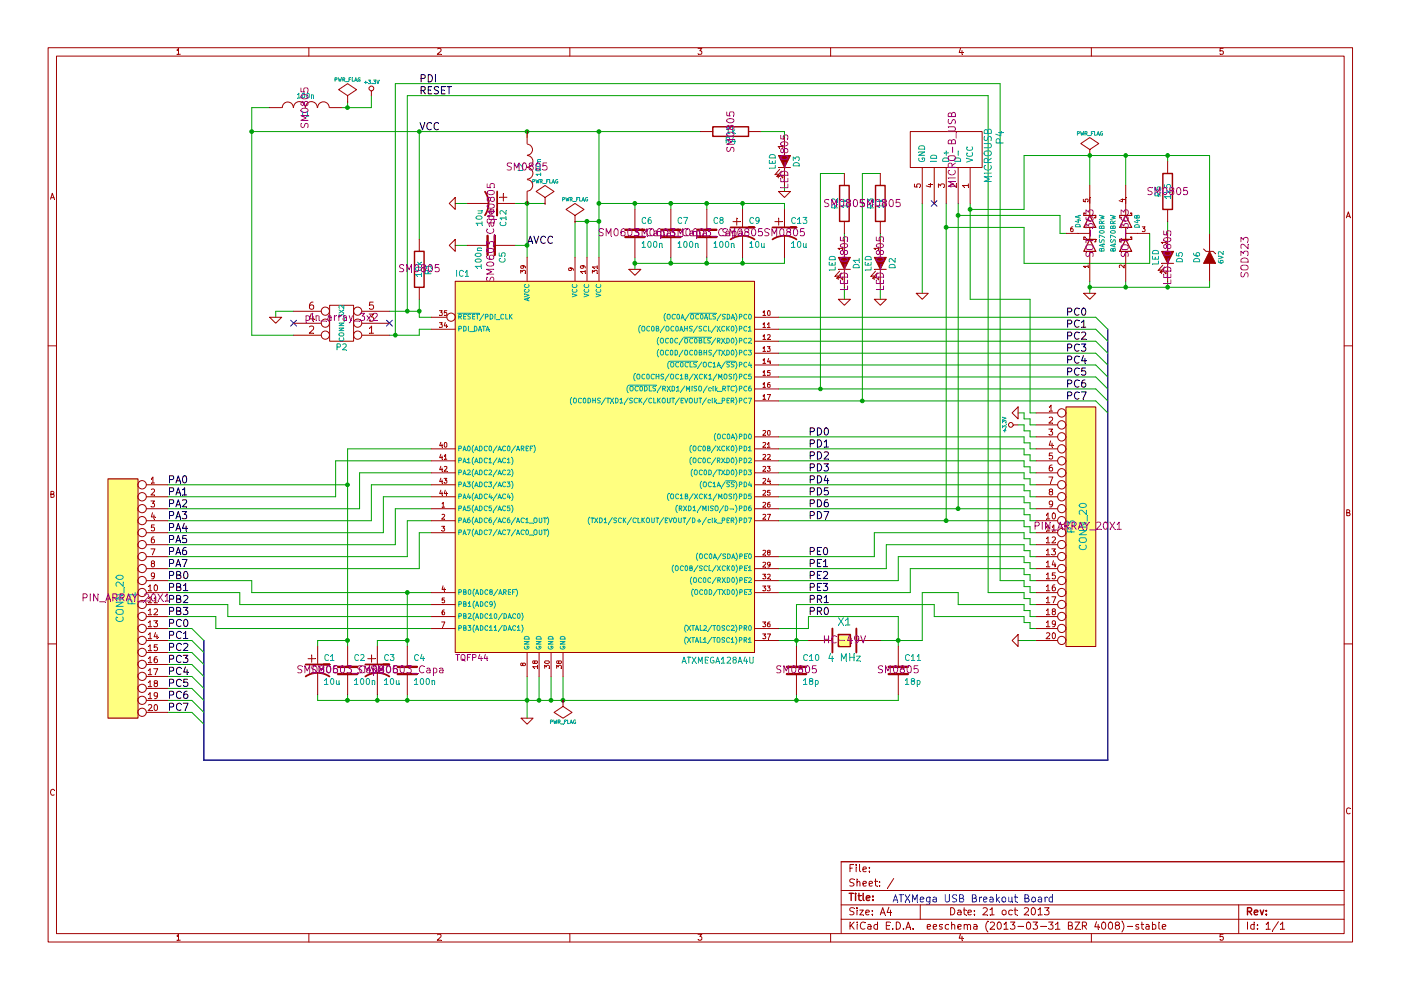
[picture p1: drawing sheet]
EESchema Schematic File Version 2  date 21.10.2013 20:33:01
LIBS:atmel
LIBS:libtest
LIBS:test
LIBS:transistors
LIBS:linear
LIBS:device
LIBS:74xx
LIBS:power
LIBS:sensors
LIBS:microchip
LIBS:microchip1
LIBS:motorola
LIBS:conn
LIBS:interface
LIBS:cmos4000
LIBS:xilinx
LIBS:analog_switches
LIBS:special
LIBS:regul
LIBS:contrib
LIBS:digital-audio
LIBS:transf
LIBS:adc-dac
LIBS:gennum
LIBS:memory
LIBS:video
LIBS:display
LIBS:audio
LIBS:philips
LIBS:opto
LIBS:valves
LIBS:open-project
LIBS:audio-vlsi
LIBS:communication
LIBS:connectors
LIBS:imu_ic
LIBS:mcu-nxp
LIBS:mcu-st
LIBS:my_power
LIBS:net-phy
LIBS:power_ic
LIBS:regulators
LIBS:sensors (2)
LIBS:usb_ic
LIBS:ok-74logic
LIBS:ok-con-generic
LIBS:ok-diodes
LIBS:ok-generic
LIBS:ok-ic-analog
LIBS:ok-ic-atmel
LIBS:ok-ic-com
LIBS:ok-ic-power
LIBS:ok-ic-special
LIBS:ok-jacks
LIBS:ok-opto
LIBS:ok-power
LIBS:ok-relay
LIBS:ok-switches
LIBS:ok-transformers
LIBS:ok-transistors
LIBS:BreakoutBoards
LIBS:ATXMega128_USB-cache
EELAYER 27 0
EELAYER END
$Descr A4 11693 8268
encoding utf-8
Sheet 1 1
Title ""
Date "21 oct 2013"
Rev ""
Comp ""
Comment1 ""
Comment2 ""
Comment3 ""
Comment4 ""
$EndDescr
$Comp
L PWR_FLAG #FLG01
U 1 1
P 9100 1300
F 0 "#FLG01" H 9100 1395 30  0001 C CNN
F 1 "PWR_FLAG" H 9100 1480 30  0000 C CNN
F 2 "" H 9100 1300 60  0001 C CNN
F 3 "" H 9100 1300 60  0001 C CNN
	1    9100 1300
	1    0    0    -1  
$EndComp
NoConn ~ 7800 1700
Text Notes 7450 7550 0    60   ~ 0
ATXMega USB Breakout Board
Wire Wire Line
	7900 1900 8550 1900
Wire Wire Line
	8550 1900 8550 2200
Wire Wire Line
	8550 2200 9600 2200
Wire Wire Line
	9600 2200 9600 1950
Wire Wire Line
	8000 1800 8850 1800
Wire Wire Line
	8850 1800 8850 1950
Wire Wire Line
	9100 1550 9100 1300
Wire Wire Line
	9750 1950 9750 1850
Wire Wire Line
	6350 1100 6550 1100
Wire Wire Line
	6550 1100 6550 1150
Connection ~ 9400 2400
Wire Wire Line
	9100 2400 10100 2400
Wire Wire Line
	9750 2400 9750 2350
Connection ~ 8000 1800
Wire Wire Line
	9100 2350 9100 2450
Wire Wire Line
	8100 1700 8100 2500
Wire Wire Line
	8100 2500 8600 2500
Wire Wire Line
	8600 2500 8600 3450
Wire Wire Line
	8600 3450 8650 3450
Wire Wire Line
	8650 3650 8600 3650
Wire Wire Line
	8600 3650 8600 3600
Wire Wire Line
	8600 3600 8550 3600
Wire Wire Line
	8550 3600 8550 3550
Wire Wire Line
	8550 3550 8500 3550
Wire Wire Line
	8500 5350 8650 5350
Wire Wire Line
	8650 5150 8600 5150
Wire Wire Line
	8600 5150 8600 5100
Wire Wire Line
	8600 5100 8550 5100
Wire Wire Line
	8550 5100 8550 5050
Wire Wire Line
	8550 5050 8000 5050
Wire Wire Line
	8650 4950 8600 4950
Wire Wire Line
	8600 4950 8600 4900
Wire Wire Line
	8600 4900 8550 4900
Wire Wire Line
	8550 4900 8550 4850
Wire Wire Line
	8550 4850 8350 4850
Wire Wire Line
	8650 4750 8600 4750
Wire Wire Line
	8600 4750 8600 4700
Wire Wire Line
	8600 4700 8550 4700
Wire Wire Line
	8550 4700 8550 4650
Wire Wire Line
	8550 4650 7500 4650
Wire Wire Line
	8650 4550 8600 4550
Wire Wire Line
	8600 4550 8600 4500
Wire Wire Line
	8600 4500 8550 4500
Wire Wire Line
	8550 4500 8550 4450
Wire Wire Line
	8550 4450 7300 4450
Wire Wire Line
	8650 4350 8600 4350
Wire Wire Line
	8600 4350 8600 4300
Wire Wire Line
	8600 4300 8550 4300
Wire Wire Line
	8550 4300 8550 4250
Wire Wire Line
	8550 4250 6500 4250
Wire Wire Line
	8650 4150 8600 4150
Wire Wire Line
	8600 4150 8600 4100
Wire Wire Line
	8600 4100 8550 4100
Wire Wire Line
	8550 4100 8550 4050
Wire Wire Line
	8550 4050 6500 4050
Wire Wire Line
	8650 3950 8600 3950
Wire Wire Line
	8600 3950 8600 3900
Wire Wire Line
	8600 3900 8550 3900
Wire Wire Line
	8550 3900 8550 3850
Wire Wire Line
	8550 3850 6500 3850
Wire Wire Line
	8650 3750 8600 3750
Wire Wire Line
	8250 800  3400 800 
Wire Wire Line
	8250 800  8250 4950
Wire Wire Line
	3300 700  8350 700 
Connection ~ 6850 3250
Wire Wire Line
	9150 3250 6500 3250
Wire Wire Line
	7050 1950 7050 2000
Wire Wire Line
	7350 2500 7350 2400
Connection ~ 6200 1700
Wire Wire Line
	5000 1700 6550 1700
Wire Wire Line
	6550 1700 6550 1750
Connection ~ 2900 900 
Wire Wire Line
	2900 850  2900 900 
Wire Wire Line
	8000 5050 8000 4950
Wire Wire Line
	8000 4950 7700 4950
Wire Wire Line
	7700 4950 7700 5350
Wire Wire Line
	7700 5350 7350 5350
Wire Wire Line
	7500 5850 2650 5850
Wire Wire Line
	3300 700  3300 2800
Wire Wire Line
	1400 5850 1600 5850
Wire Wire Line
	1400 5650 1600 5650
Wire Wire Line
	1400 5450 1600 5450
Wire Wire Line
	1600 5250 1400 5250
Wire Wire Line
	6500 2750 9150 2750
Wire Wire Line
	9150 3050 6500 3050
Wire Wire Line
	9150 2850 6500 2850
Wire Wire Line
	9150 2650 6500 2650
Wire Wire Line
	6500 4850 7500 4850
Wire Wire Line
	7500 4850 7500 4650
Wire Wire Line
	4900 2150 4900 1850
Wire Wire Line
	4400 2150 4400 1700
Wire Wire Line
	6500 4750 7400 4750
Wire Wire Line
	7400 4750 7400 4550
Wire Wire Line
	1400 5150 1800 5150
Wire Wire Line
	1800 5150 1800 5250
Wire Wire Line
	6750 5350 6500 5350
Connection ~ 3400 2600
Connection ~ 2900 4050
Wire Wire Line
	1400 4050 2900 4050
Wire Wire Line
	1400 4250 3000 4250
Wire Wire Line
	3000 4250 3000 3950
Wire Wire Line
	3000 3950 3600 3950
Wire Wire Line
	1400 4450 3200 4450
Wire Wire Line
	3200 4450 3200 4150
Wire Wire Line
	3200 4150 3600 4150
Wire Wire Line
	1400 4650 3400 4650
Wire Wire Line
	3400 4650 3400 4350
Wire Wire Line
	3400 4350 3600 4350
Connection ~ 3400 4950
Wire Wire Line
	3600 4950 2100 4950
Wire Wire Line
	2100 4950 2100 4850
Wire Wire Line
	2100 4850 1400 4850
Wire Wire Line
	3600 5150 1900 5150
Wire Wire Line
	1900 5150 1900 5050
Wire Wire Line
	1900 5050 1400 5050
Connection ~ 2900 5350
Wire Wire Line
	3600 3750 2900 3750
Wire Wire Line
	2900 3750 2900 5400
Connection ~ 3400 5350
Wire Wire Line
	3400 5400 3400 4950
Connection ~ 3400 5850
Wire Wire Line
	3400 5850 3400 5800
Connection ~ 2900 5850
Wire Wire Line
	2900 5800 2900 5850
Connection ~ 6650 5850
Wire Wire Line
	6650 5850 6650 5800
Wire Wire Line
	4700 5850 4700 5650
Wire Wire Line
	4500 5850 4500 5650
Connection ~ 7500 5350
Connection ~ 6650 5350
Connection ~ 5900 2200
Wire Wire Line
	6200 2200 6200 2150
Wire Wire Line
	5000 1850 4800 1850
Connection ~ 4400 2050
Connection ~ 5000 1700
Connection ~ 5300 1700
Wire Wire Line
	5300 1700 5300 1750
Connection ~ 5600 2200
Wire Wire Line
	5900 2150 5900 2200
Wire Wire Line
	5300 2250 5300 2150
Connection ~ 3500 2600
Wire Wire Line
	3500 2500 3500 2650
Wire Wire Line
	3500 2650 3600 2650
Wire Wire Line
	3250 2600 3500 2600
Connection ~ 4600 5850
Connection ~ 4400 5850
Connection ~ 4500 5850
Wire Wire Line
	3250 2800 3500 2800
Wire Wire Line
	3500 2800 3500 2750
Wire Wire Line
	3500 2750 3600 2750
Connection ~ 4900 1850
Wire Wire Line
	2450 2600 2300 2600
Wire Wire Line
	2300 2600 2300 2650
Wire Wire Line
	3900 2050 3800 2050
Wire Wire Line
	5600 2200 5600 2150
Connection ~ 5300 2200
Wire Wire Line
	5900 1700 5900 1750
Connection ~ 5000 1850
Wire Wire Line
	5600 1700 5600 1750
Connection ~ 5600 1700
Wire Wire Line
	2450 2800 2100 2800
Wire Wire Line
	3500 1100 3500 2000
Connection ~ 3500 1100
Wire Wire Line
	4300 2050 4400 2050
Wire Wire Line
	4400 1150 4400 1100
Connection ~ 4400 1100
Wire Wire Line
	6200 1750 6200 1700
Connection ~ 5900 1700
Wire Wire Line
	6500 5250 6750 5250
Wire Wire Line
	6750 5250 6750 5150
Wire Wire Line
	6750 5150 7500 5150
Wire Wire Line
	7500 5150 7500 5400
Wire Wire Line
	4400 5650 4400 6000
Wire Wire Line
	4600 5850 4600 5650
Wire Wire Line
	7500 5850 7500 5800
Connection ~ 4700 5850
Wire Wire Line
	2650 5850 2650 5800
Wire Wire Line
	3150 5850 3150 5800
Connection ~ 3150 5850
Wire Wire Line
	3150 5400 3150 5350
Wire Wire Line
	3150 5350 3400 5350
Wire Wire Line
	2650 5400 2650 5350
Wire Wire Line
	2650 5350 2900 5350
Wire Wire Line
	1800 5250 3600 5250
Wire Wire Line
	3600 5050 2000 5050
Wire Wire Line
	2000 5050 2000 4950
Wire Wire Line
	2000 4950 1400 4950
Wire Wire Line
	1400 4750 3500 4750
Wire Wire Line
	3500 4750 3500 4450
Wire Wire Line
	3500 4450 3600 4450
Wire Wire Line
	1400 4550 3300 4550
Wire Wire Line
	3300 4550 3300 4250
Wire Wire Line
	3300 4250 3600 4250
Wire Wire Line
	1400 4350 3100 4350
Wire Wire Line
	3100 4350 3100 4050
Wire Wire Line
	3100 4050 3600 4050
Wire Wire Line
	3600 3850 2800 3850
Wire Wire Line
	2800 3850 2800 4150
Wire Wire Line
	2800 4150 1400 4150
Connection ~ 3300 2800
Wire Wire Line
	7300 4450 7300 4650
Wire Wire Line
	7300 4650 6500 4650
Wire Wire Line
	5000 1100 5000 2150
Wire Wire Line
	4800 1850 4800 2150
Wire Wire Line
	2250 900  2100 900 
Wire Wire Line
	2100 900  2100 2800
Connection ~ 2100 1100
Wire Wire Line
	7600 4950 7600 4750
Wire Wire Line
	7600 4950 6500 4950
Wire Wire Line
	9150 2950 6500 2950
Wire Wire Line
	9150 3150 6500 3150
Wire Wire Line
	9150 3350 6500 3350
Wire Bus Line
	9250 2750 9250 6350
Wire Bus Line
	9250 6350 1700 6350
Wire Bus Line
	1700 6350 1700 5350
Wire Wire Line
	1600 5350 1400 5350
Wire Wire Line
	1400 5550 1600 5550
Wire Wire Line
	1400 5750 1600 5750
Wire Wire Line
	1400 5950 1600 5950
Wire Wire Line
	3400 800  3400 2600
Wire Wire Line
	6650 5400 6650 5050
Wire Wire Line
	6650 5050 7800 5050
Wire Wire Line
	7800 5050 7800 5150
Wire Wire Line
	2850 900  3100 900 
Wire Wire Line
	3100 900  3100 800 
Wire Wire Line
	4300 1700 4550 1700
Connection ~ 4400 1700
Wire Wire Line
	3900 1700 3800 1700
Wire Wire Line
	6550 2150 6550 2200
Wire Wire Line
	6550 2200 5300 2200
Connection ~ 6200 2200
Wire Wire Line
	7050 2400 7050 2500
Wire Wire Line
	7350 1950 7350 2000
Wire Wire Line
	7350 1450 7200 1450
Wire Wire Line
	7050 1450 6850 1450
Wire Wire Line
	6850 1450 6850 3250
Wire Wire Line
	7200 1450 7200 3350
Connection ~ 7200 3350
Wire Wire Line
	8350 700  8350 4850
Wire Wire Line
	7900 1700 7900 4350
Connection ~ 7900 4350
Wire Wire Line
	8000 1700 8000 4250
Connection ~ 8000 4250
Wire Wire Line
	6500 3750 8550 3750
Wire Wire Line
	8550 3750 8550 3800
Wire Wire Line
	8550 3800 8600 3800
Wire Wire Line
	8600 3800 8600 3850
Wire Wire Line
	8600 3850 8650 3850
Wire Wire Line
	6500 3950 8550 3950
Wire Wire Line
	8550 3950 8550 4000
Wire Wire Line
	8550 4000 8600 4000
Wire Wire Line
	8600 4000 8600 4050
Wire Wire Line
	8600 4050 8650 4050
Wire Wire Line
	6500 4150 8550 4150
Wire Wire Line
	8550 4150 8550 4200
Wire Wire Line
	8550 4200 8600 4200
Wire Wire Line
	8600 4200 8600 4250
Wire Wire Line
	8600 4250 8650 4250
Wire Wire Line
	6500 4350 8550 4350
Wire Wire Line
	8550 4350 8550 4400
Wire Wire Line
	8550 4400 8600 4400
Wire Wire Line
	8600 4400 8600 4450
Wire Wire Line
	8600 4450 8650 4450
Wire Wire Line
	7400 4550 8550 4550
Wire Wire Line
	8550 4550 8550 4600
Wire Wire Line
	8550 4600 8600 4600
Wire Wire Line
	8600 4600 8600 4650
Wire Wire Line
	8600 4650 8650 4650
Wire Wire Line
	7600 4750 8550 4750
Wire Wire Line
	8550 4750 8550 4800
Wire Wire Line
	8550 4800 8600 4800
Wire Wire Line
	8600 4800 8600 4850
Wire Wire Line
	8600 4850 8650 4850
Wire Wire Line
	8250 4950 8550 4950
Wire Wire Line
	8550 4950 8550 5000
Wire Wire Line
	8550 5000 8600 5000
Wire Wire Line
	8600 5000 8600 5050
Wire Wire Line
	8600 5050 8650 5050
Wire Wire Line
	7800 5150 8550 5150
Wire Wire Line
	8550 5150 8550 5200
Wire Wire Line
	8550 5200 8600 5200
Wire Wire Line
	8600 5200 8600 5250
Wire Wire Line
	8600 5250 8650 5250
Wire Wire Line
	8600 3750 8600 3700
Wire Wire Line
	8600 3700 8550 3700
Wire Wire Line
	8550 3700 8550 3650
Wire Wire Line
	8550 3650 6500 3650
Wire Wire Line
	8650 3550 8600 3550
Wire Wire Line
	8600 3550 8600 3500
Wire Wire Line
	8600 3500 8550 3500
Wire Wire Line
	8550 3500 8550 3450
Wire Wire Line
	8550 3450 8500 3450
Wire Wire Line
	7700 2450 7700 1700
Wire Wire Line
	9400 2400 9400 2350
Connection ~ 9100 2400
Wire Wire Line
	8550 1750 8550 1300
Wire Wire Line
	8550 1750 8100 1750
Connection ~ 8100 1750
Connection ~ 9100 1300
Connection ~ 7900 1900
Wire Wire Line
	6550 1600 6550 1550
Wire Wire Line
	5850 1100 2100 1100
Connection ~ 5000 1100
Wire Wire Line
	9750 1350 9750 1300
Wire Wire Line
	8550 1300 10100 1300
Connection ~ 9400 1300
Wire Wire Line
	9400 1550 9400 1300
Wire Wire Line
	8850 1950 8900 1950
$Comp
L BAS70BRW D4
U 1 1
P 9100 1950
F 0 "D4" H 9200 1850 40  0000 C CNN
F 1 "BAS70BRW" H 9100 2050 40  0000 C CNN
F 2 "SOT-363" H 9100 1950 60  0000 C CNN
F 3 "http://www.mccsemi.com/up_pdf/BAS70TW_DW-04_DW-05_DW-06_BRW(SOT-363).PDF" H 9100 1950 60  0001 C CNN
F 4 "BAS70BRW-TPCT-ND" H 9100 1950 60  0001 C CNN "Digi-Key Part Number"
F 5 "~" H 9100 1950 60  0001 C CNN "Manufacturer Part Number"
F 6 "~" H 9100 1950 60  0001 C CNN "Notes"
	1    9100 1950
	0    1    -1   0   
$EndComp
$Comp
L BAS70BRW D4
U 2 1
P 9400 1950
F 0 "D4" H 9500 1850 40  0000 C CNN
F 1 "BAS70BRW" H 9400 2050 40  0000 C CNN
F 2 "SOT-363" H 9400 1950 60  0000 C CNN
F 3 "http://www.mccsemi.com/up_pdf/BAS70TW_DW-04_DW-05_DW-06_BRW(SOT-363).PDF" H 9400 1950 60  0001 C CNN
F 4 "BAS70BRW-TPCT-ND" H 9400 1950 60  0001 C CNN "Digi-Key Part Number"
F 5 "~" H 9400 1950 60  0001 C CNN "Manufacturer Part Number"
F 6 "~" H 9400 1950 60  0001 C CNN "Notes"
	2    9400 1950
	0    -1   -1   0   
$EndComp
$Comp
L R R5
U 1 1
P 9750 1600
F 0 "R5" V 9830 1600 50  0000 C CNN
F 1 "1k5" V 9750 1600 50  0000 C CNN
F 2 "SM0805" H 9750 1600 60  0000 C CNN
F 3 "http://www.seielect.com/Catalog/SEI-RMCF_RMCP.pdf" H 9750 1600 60  0001 C CNN
F 4 "RMCF0805JT1K50CT-ND" H 9750 1600 60  0001 C CNN "Digi-Key Part Number"
F 5 "RMCF0805JT1K50" H 9750 1600 60  0001 C CNN "Manufacturer Part Number"
F 6 "002022001" H 9750 1600 60  0001 C CNN "Seeed OPL SKU"
	1    9750 1600
	-1   0    0    1   
$EndComp
$Comp
L R R4
U 1 1
P 6100 1100
F 0 "R4" V 6180 1100 50  0000 C CNN
F 1 "1k" V 6100 1100 50  0000 C CNN
F 2 "SM0805" H 6100 1100 60  0000 C CNN
F 3 "http://www.seielect.com/Catalog/SEI-RMCF_RMCP.pdf" H 6100 1100 60  0001 C CNN
F 4 "RMCF0805JT1K00CT-ND" H 6100 1100 60  0001 C CNN "Digi-Key Part Number"
F 5 "RMCF0805JT1K00" H 6100 1100 60  0001 C CNN "Manufacturer Part Number"
F 6 "002011001" H 6100 1100 60  0001 C CNN "Seeed OPL SKU"
	1    6100 1100
	0    1    1    0   
$EndComp
$Comp
L GND #PWR02
U 1 1
P 6550 1600
F 0 "#PWR02" H 6550 1600 30  0001 C CNN
F 1 "GND" H 6550 1530 30  0001 C CNN
F 2 "" H 6550 1600 60  0001 C CNN
F 3 "" H 6550 1600 60  0001 C CNN
	1    6550 1600
	1    0    0    -1  
$EndComp
$Comp
L LED D3
U 1 1
P 6550 1350
F 0 "D3" H 6550 1450 50  0000 C CNN
F 1 "LED" H 6550 1250 50  0000 C CNN
F 2 "LED-0805" H 6550 1350 60  0000 C CNN
F 3 "http://catalog.osram-os.com/jsp/download.jsp?name=LO_LS_LY_R976.pdf&url=/media/_en/Graphics/00042116_0.pdf" H 6550 1350 60  0001 C CNN
F 4 "475-2560-1-ND" H 6550 1350 60  0001 C CNN "Digi-Key Part Number"
F 5 "LY R976-PS-36" H 6550 1350 60  0001 C CNN "Manufacturer Part Number"
F 6 "yellow" H 6550 1350 60  0001 C CNN "Color"
	1    6550 1350
	0    1    1    0   
$EndComp
$Comp
L LED D5
U 1 1
P 9750 2150
F 0 "D5" H 9750 2250 50  0000 C CNN
F 1 "LED" H 9750 2050 50  0000 C CNN
F 2 "LED-0805" H 9750 2150 60  0000 C CNN
F 3 "http://optoelectronics.liteon.com/en-us/api/DwonloadFileHandler.ashx?txtSpecNo=DS-22-99-0226&txtPartNo=LTST-C170TBKT" H 9750 2150 60  0001 C CNN
F 4 "160-1579-1-ND" H 9750 2150 60  0001 C CNN "Digi-Key Part Number"
F 5 "LTST-C170TBKT" H 9750 2150 60  0001 C CNN "Manufacturer Part Number"
F 6 "blue" H 9750 2150 60  0001 C CNN "Color"
	1    9750 2150
	0    1    1    0   
$EndComp
$Comp
L GND #PWR03
U 1 1
P 9100 2450
F 0 "#PWR03" H 9100 2450 30  0001 C CNN
F 1 "GND" H 9100 2380 30  0001 C CNN
F 2 "" H 9100 2450 60  0001 C CNN
F 3 "" H 9100 2450 60  0001 C CNN
	1    9100 2450
	1    0    0    -1  
$EndComp
$Comp
L MICROUSB P4
U 1 1
P 7950 1250
F 0 "P4" H 7850 1650 60  0000 C CNN
F 1 "MICROUSB" H 8000 1550 60  0000 C CNN
F 2 "MICRO-B_USB" H 7950 1250 60  0000 C CNN
F 3 "http://portal.fciconnect.com/Comergent//fci/drawing/10118192.pdf" H 7950 1250 60  0001 C CNN
F 4 "609-4613-2-ND" H 7950 1250 60  0001 C CNN "Digi-Key Part Number"
F 5 "10118192-0001LF" H 7950 1250 60  0001 C CNN "Manufacturer Part Number"
F 6 "~" H 7950 1250 60  0001 C CNN "Notes"
	1    7950 1250
	0    1    1    0   
$EndComp
$Comp
L GND #PWR04
U 1 1
P 7700 2450
F 0 "#PWR04" H 7700 2450 30  0001 C CNN
F 1 "GND" H 7700 2380 30  0001 C CNN
F 2 "" H 7700 2450 60  0001 C CNN
F 3 "" H 7700 2450 60  0001 C CNN
	1    7700 2450
	1    0    0    -1  
$EndComp
$Comp
L GND #PWR05
U 1 1
P 7050 2500
F 0 "#PWR05" H 7050 2500 30  0001 C CNN
F 1 "GND" H 7050 2430 30  0001 C CNN
F 2 "" H 7050 2500 60  0001 C CNN
F 3 "" H 7050 2500 60  0001 C CNN
	1    7050 2500
	1    0    0    -1  
$EndComp
$Comp
L GND #PWR06
U 1 1
P 7350 2500
F 0 "#PWR06" H 7350 2500 30  0001 C CNN
F 1 "GND" H 7350 2430 30  0001 C CNN
F 2 "" H 7350 2500 60  0001 C CNN
F 3 "" H 7350 2500 60  0001 C CNN
	1    7350 2500
	1    0    0    -1  
$EndComp
$Comp
L R R2
U 1 1
P 7050 1700
F 0 "R2" V 7130 1700 50  0000 C CNN
F 1 "1k" V 7050 1700 50  0000 C CNN
F 2 "SM0805" H 7050 1700 60  0000 C CNN
F 3 "http://www.seielect.com/Catalog/SEI-RMCF_RMCP.pdf" H 7050 1700 60  0001 C CNN
F 4 "RMCF0805JT1K00CT-ND" H 7050 1700 60  0001 C CNN "Digi-Key Part Number"
F 5 "RMCF0805JT1K00" H 7050 1700 60  0001 C CNN "Manufacturer Part Number"
F 6 "002011001" H 7050 1700 60  0001 C CNN "Seeed OPL SKU"
	1    7050 1700
	-1   0    0    1   
$EndComp
$Comp
L R R3
U 1 1
P 7350 1700
F 0 "R3" V 7430 1700 50  0000 C CNN
F 1 "1k" V 7350 1700 50  0000 C CNN
F 2 "SM0805" H 7350 1700 60  0000 C CNN
F 3 "http://www.seielect.com/Catalog/SEI-RMCF_RMCP.pdf" H 7350 1700 60  0001 C CNN
F 4 "RMCF0805JT1K00CT-ND" H 7350 1700 60  0001 C CNN "Digi-Key Part Number"
F 5 "RMCF0805JT1K00" H 7350 1700 60  0001 C CNN "Manufacturer Part Number"
F 6 "002011001" H 7350 1700 60  0001 C CNN "Seeed OPL SKU"
	1    7350 1700
	-1   0    0    1   
$EndComp
$Comp
L LED D2
U 1 1
P 7350 2200
F 0 "D2" H 7350 2300 50  0000 C CNN
F 1 "LED" H 7350 2100 50  0000 C CNN
F 2 "LED-0805" H 7350 2200 60  0000 C CNN
F 3 "http://catalog.osram-os.com/jsp/download.jsp?name=LO_LS_LY_R976.pdf&url=/media/_en/Graphics/00042116_0.pdf" H 7350 2200 60  0001 C CNN
F 4 "475-1278-1-ND" H 7350 2200 60  0001 C CNN "Digi-Key Part Number"
F 5 "LS R976-NR-1" H 7350 2200 60  0001 C CNN "Manufacturer Part Number"
F 6 "033004001" H 7350 2200 60  0001 C CNN "Seeed OPL SKU"
F 7 "red" H 7350 2200 60  0001 C CNN "Color"
	1    7350 2200
	0    1    1    0   
$EndComp
$Comp
L LED D1
U 1 1
P 7050 2200
F 0 "D1" H 7050 2300 50  0000 C CNN
F 1 "LED" H 7050 2100 50  0000 C CNN
F 2 "LED-0805" H 7050 2200 60  0000 C CNN
F 3 "http://catalog.osram-os.com/catalogue/catalogue.do;jsessionid=B38D4035738FAE714C474120326E9384?act=downloadFile&favOid=02000002000009ee000100b6" H 7050 2200 60  0001 C CNN
F 4 "475-1410-1-ND" H 7050 2200 60  0001 C CNN "Digi-Key Part Number"
F 5 "LG R971-KN-1" H 7050 2200 60  0001 C CNN "Manufacturer Part Number"
F 6 "033003001" H 7050 2200 60  0001 C CNN "Seeed OPL SKU"
F 7 "green" H 7050 2200 60  0001 C CNN "Color"
	1    7050 2200
	0    1    1    0   
$EndComp
$Comp
L CP1 C13
U 1 1
P 6550 1950
F 0 "C13" H 6600 2050 50  0000 L CNN
F 1 "10u" H 6600 1850 50  0000 L CNN
F 2 "SM0805" H 6550 1950 60  0000 C CNN
F 3 "http://www.yageo.com/documents/recent/UPY-GPHC_Y5V_6.3V-to-50V_5.pdf" H 6550 1950 60  0001 C CNN
F 4 "311-1355-1-ND" H 6550 1950 60  0001 C CNN "Digi-Key Part Number"
F 5 "CC0805ZKY5V6BB106" H 6550 1950 60  0001 C CNN "Manufacturer Part Number"
F 6 "010008001" H 6550 1950 60  0001 C CNN "Seeed OPL SKU"
	1    6550 1950
	1    0    0    -1  
$EndComp
Text Label 3500 700  0    60   ~ 0
PDI
Text Label 3500 800  0    60   ~ 0
RESET
Text Label 6750 5150 0    60   ~ 0
PR0
Text Label 6750 5050 0    60   ~ 0
PR1
Text Label 6750 4950 0    60   ~ 0
PE3
Text Label 6750 4850 0    60   ~ 0
PE2
Text Label 6750 4750 0    60   ~ 0
PE1
Text Label 6750 4650 0    60   ~ 0
PE0
Text Label 6750 4350 0    60   ~ 0
PD7
Text Label 6750 4250 0    60   ~ 0
PD6
Text Label 6750 4150 0    60   ~ 0
PD5
Text Label 6750 4050 0    60   ~ 0
PD4
Text Label 6750 3950 0    60   ~ 0
PD3
Text Label 6750 3850 0    60   ~ 0
PD2
Text Label 6750 3750 0    60   ~ 0
PD1
Text Label 6750 3650 0    60   ~ 0
PD0
Text Label 1400 5150 0    60   ~ 0
PB3
Text Label 1400 5050 0    60   ~ 0
PB2
Text Label 1400 4950 0    60   ~ 0
PB1
Text Label 1400 4850 0    60   ~ 0
PB0
Text Label 1400 4750 0    60   ~ 0
PA7
Text Label 1400 4650 0    60   ~ 0
PA6
Text Label 1400 4550 0    60   ~ 0
PA5
Text Label 1400 4450 0    60   ~ 0
PA4
Text Label 1400 4350 0    60   ~ 0
PA3
Text Label 1400 4250 0    60   ~ 0
PA2
Text Label 1400 4150 0    60   ~ 0
PA1
Text Label 1400 4050 0    60   ~ 0
PA0
$Comp
L GND #PWR07
U 1 1
P 3800 1700
F 0 "#PWR07" H 3800 1700 30  0001 C CNN
F 1 "GND" H 3800 1630 30  0001 C CNN
F 2 "" H 3800 1700 60  0001 C CNN
F 3 "" H 3800 1700 60  0001 C CNN
	1    3800 1700
	0    1    1    0   
$EndComp
$Comp
L CP1 C12
U 1 1
P 4100 1700
F 0 "C12" H 4150 1800 50  0000 L CNN
F 1 "10u" H 4150 1600 50  0000 L CNN
F 2 "SM0805" H 4100 1700 60  0000 C CNN
F 3 "http://www.yageo.com/documents/recent/UPY-GPHC_Y5V_6.3V-to-50V_5.pdf" H 4100 1700 60  0001 C CNN
F 4 "311-1355-1-ND" H 4100 1700 60  0001 C CNN "Digi-Key Part Number"
F 5 "CC0805ZKY5V6BB106" H 4100 1700 60  0001 C CNN "Manufacturer Part Number"
F 6 "010008001" H 4100 1700 60  0001 C CNN "Seeed OPL SKU"
	1    4100 1700
	0    1    1    0   
$EndComp
$Comp
L PWR_FLAG #FLG08
U 1 1
P 4550 1700
F 0 "#FLG08" H 4550 1795 30  0001 C CNN
F 1 "PWR_FLAG" H 4550 1880 30  0000 C CNN
F 2 "" H 4550 1700 60  0001 C CNN
F 3 "" H 4550 1700 60  0001 C CNN
	1    4550 1700
	1    0    0    -1  
$EndComp
$Comp
L PWR_FLAG #FLG09
U 1 1
P 4700 5850
F 0 "#FLG09" H 4700 5945 30  0001 C CNN
F 1 "PWR_FLAG" H 4700 6030 30  0000 C CNN
F 2 "" H 4700 5850 60  0001 C CNN
F 3 "" H 4700 5850 60  0001 C CNN
	1    4700 5850
	-1   0    0    1   
$EndComp
$Comp
L PWR_FLAG #FLG010
U 1 1
P 4800 1850
F 0 "#FLG010" H 4800 1945 30  0001 C CNN
F 1 "PWR_FLAG" H 4800 2030 30  0000 C CNN
F 2 "" H 4800 1850 60  0001 C CNN
F 3 "" H 4800 1850 60  0001 C CNN
	1    4800 1850
	1    0    0    -1  
$EndComp
$Comp
L PWR_FLAG #FLG011
U 1 1
P 2900 850
F 0 "#FLG011" H 2900 945 30  0001 C CNN
F 1 "PWR_FLAG" H 2900 1030 30  0000 C CNN
F 2 "" H 2900 850 60  0001 C CNN
F 3 "" H 2900 850 60  0001 C CNN
	1    2900 850 
	1    0    0    -1  
$EndComp
$Comp
L GND #PWR012
U 1 1
P 8500 5350
F 0 "#PWR012" H 8500 5350 30  0001 C CNN
F 1 "GND" H 8500 5280 30  0001 C CNN
F 2 "" H 8500 5350 60  0001 C CNN
F 3 "" H 8500 5350 60  0001 C CNN
	1    8500 5350
	0    1    1    0   
$EndComp
NoConn ~ 3250 2700
NoConn ~ 2450 2700
$Comp
L +3,3V #PWR013
U 1 1
P 8500 3550
F 0 "#PWR013" H 8500 3510 30  0001 C CNN
F 1 "+3,3V" H 8500 3660 30  0000 C CNN
F 2 "" H 8500 3550 60  0001 C CNN
F 3 "" H 8500 3550 60  0001 C CNN
	1    8500 3550
	0    -1   -1   0   
$EndComp
$Comp
L GND #PWR014
U 1 1
P 8500 3450
F 0 "#PWR014" H 8500 3450 30  0001 C CNN
F 1 "GND" H 8500 3380 30  0001 C CNN
F 2 "" H 8500 3450 60  0001 C CNN
F 3 "" H 8500 3450 60  0001 C CNN
	1    8500 3450
	0    1    1    0   
$EndComp
Text Label 8900 2750 0    60   ~ 0
PC1
Text Label 8900 2850 0    60   ~ 0
PC2
Text Label 8900 2950 0    60   ~ 0
PC3
Text Label 8900 3050 0    60   ~ 0
PC4
Text Label 8900 3150 0    60   ~ 0
PC5
Text Label 8900 3250 0    60   ~ 0
PC6
Text Label 8900 3350 0    60   ~ 0
PC7
Text Label 8900 2650 0    60   ~ 0
PC0
Text Label 1400 5250 0    60   ~ 0
PC0
Text Label 1400 5950 0    60   ~ 0
PC7
Text Label 1400 5850 0    60   ~ 0
PC6
Text Label 1400 5750 0    60   ~ 0
PC5
Text Label 1400 5650 0    60   ~ 0
PC4
Text Label 1400 5550 0    60   ~ 0
PC3
Text Label 1400 5450 0    60   ~ 0
PC2
Text Label 1400 5350 0    60   ~ 0
PC1
Entry Wire Line
	1600 5950 1700 6050
Entry Wire Line
	1600 5850 1700 5950
Entry Wire Line
	1600 5750 1700 5850
Entry Wire Line
	1600 5650 1700 5750
Entry Wire Line
	1600 5550 1700 5650
Entry Wire Line
	1600 5450 1700 5550
Entry Wire Line
	1600 5350 1700 5450
Entry Wire Line
	1600 5250 1700 5350
Entry Wire Line
	9150 3350 9250 3450
Entry Wire Line
	9150 3250 9250 3350
Entry Wire Line
	9150 3150 9250 3250
Entry Wire Line
	9150 3050 9250 3150
Entry Wire Line
	9150 2950 9250 3050
Entry Wire Line
	9150 2850 9250 2950
Entry Wire Line
	9150 2750 9250 2850
Entry Wire Line
	9150 2650 9250 2750
$Comp
L INDUCTOR L1
U 1 1
P 2550 900
F 0 "L1" V 2500 900 40  0000 C CNN
F 1 "100n" V 2650 900 40  0000 C CNN
F 2 "SM0805" H 2550 900 60  0000 C CNN
F 3 "http://www.abracon.com/Magnetics/chips/AIML0805,1206.pdf" H 2550 900 60  0001 C CNN
F 4 "535-11645-1-ND" H 2550 900 60  0001 C CNN "Digi-Key Part Number"
F 5 "AIML-0805-R10K-T" H 2550 900 60  0001 C CNN "Manufacturer Part Number"
	1    2550 900 
	0    -1   -1   0   
$EndComp
Text Label 4400 2050 0    60   ~ 0
AVCC
Text Label 3500 1100 0    60   ~ 0
VCC
$Comp
L +3.3V #PWR015
U 1 1
P 3100 800
F 0 "#PWR015" H 3100 760 30  0001 C CNN
F 1 "+3.3V" H 3100 910 30  0000 C CNN
F 2 "" H 3100 800 60  0001 C CNN
F 3 "" H 3100 800 60  0001 C CNN
	1    3100 800 
	1    0    0    -1  
$EndComp
$Comp
L CONN_20 P3
U 1 1
P 9000 4400
F 0 "P3" V 8950 4400 60  0000 C CNN
F 1 "CONN_20" V 9050 4400 60  0000 C CNN
F 2 "PIN_ARRAY_20X1" H 9000 4400 60  0000 C CNN
F 3 "~" H 9000 4400 60  0001 C CNN
F 4 "~" H 9000 4400 60  0001 C CNN "Digi-Key Part Number"
F 5 "~" H 9000 4400 60  0001 C CNN "Manufacturer Part Number"
F 6 "1/2 of Part" H 9000 4400 60  0001 C CNN "Notes"
F 7 "15435" V 9000 4400 60  0001 C CNN "CSD-Electronics Part Number"
	1    9000 4400
	1    0    0    -1  
$EndComp
$Comp
L CONN_20 P1
U 1 1
P 1050 5000
F 0 "P1" V 1000 5000 60  0000 C CNN
F 1 "CONN_20" V 1100 5000 60  0000 C CNN
F 2 "PIN_ARRAY_20X1" H 1050 5000 60  0000 C CNN
F 3 "~" H 1050 5000 60  0001 C CNN
F 4 "~" H 1050 5000 60  0001 C CNN "Digi-Key Part Number"
F 5 "~" H 1050 5000 60  0001 C CNN "Manufacturer Part Number"
F 6 "1/2 of Part" H 1050 5000 60  0001 C CNN "Notes"
F 7 "15435" V 1050 5000 60  0001 C CNN "CSD-Electronics Part Number"
	1    1050 5000
	-1   0    0    -1  
$EndComp
$Comp
L CP1 C3
U 1 1
P 3150 5600
F 0 "C3" H 3200 5700 50  0000 L CNN
F 1 "10u" H 3200 5500 50  0000 L CNN
F 2 "SM0805" H 3150 5600 60  0000 C CNN
F 3 "http://www.yageo.com/documents/recent/UPY-GPHC_Y5V_6.3V-to-50V_5.pdf" H 3150 5600 60  0001 C CNN
F 4 "311-1355-1-ND" H 3150 5600 60  0001 C CNN "Digi-Key Part Number"
F 5 "CC0805ZKY5V6BB106" H 3150 5600 60  0001 C CNN "Manufacturer Part Number"
F 6 "010008001" H 3150 5600 60  0001 C CNN "Seeed OPL SKU"
	1    3150 5600
	1    0    0    -1  
$EndComp
$Comp
L CP1 C1
U 1 1
P 2650 5600
F 0 "C1" H 2700 5700 50  0000 L CNN
F 1 "10u" H 2700 5500 50  0000 L CNN
F 2 "SM0805" H 2650 5600 60  0000 C CNN
F 3 "http://www.yageo.com/documents/recent/UPY-GPHC_Y5V_6.3V-to-50V_5.pdf" H 2650 5600 60  0001 C CNN
F 4 "311-1355-1-ND" H 2650 5600 60  0001 C CNN "Digi-Key Part Number"
F 5 "CC0805ZKY5V6BB106" H 2650 5600 60  0001 C CNN "Manufacturer Part Number"
F 6 "010008001" H 2650 5600 60  0001 C CNN "Seeed OPL SKU"
	1    2650 5600
	1    0    0    -1  
$EndComp
$Comp
L C C2
U 1 1
P 2900 5600
F 0 "C2" H 2950 5700 50  0000 L CNN
F 1 "100n" H 2950 5500 50  0000 L CNN
F 2 "SM0603_Capa" H 2900 5600 60  0000 C CNN
F 3 "http://www.samsungsem.com/servlet/FileDownload?type=spec&file=CL10F104ZA8NNNC.pdf" H 2900 5600 60  0001 C CNN
F 4 "1276-1011-1-ND" H 2900 5600 60  0001 C CNN "Digi-Key Part Number"
F 5 "CL10F104ZA8NNNC" H 2900 5600 60  0001 C CNN "Manufacturer Part Number"
F 6 "010002001" H 2900 5600 60  0001 C CNN "Seeed OPL SKU"
	1    2900 5600
	1    0    0    -1  
$EndComp
$Comp
L C C4
U 1 1
P 3400 5600
F 0 "C4" H 3450 5700 50  0000 L CNN
F 1 "100n" H 3450 5500 50  0000 L CNN
F 2 "SM0603_Capa" H 3400 5600 60  0000 C CNN
F 3 "http://www.samsungsem.com/servlet/FileDownload?type=spec&file=CL10F104ZA8NNNC.pdf" H 3400 5600 60  0001 C CNN
F 4 "1276-1011-1-ND" H 3400 5600 60  0001 C CNN "Digi-Key Part Number"
F 5 "CL10F104ZA8NNNC" H 3400 5600 60  0001 C CNN "Manufacturer Part Number"
F 6 "010002001" H 3400 5600 60  0001 C CNN "Seeed OPL SKU"
	1    3400 5600
	1    0    0    -1  
$EndComp
$Comp
L CRYSTAL X1
U 1 1
P 7050 5350
F 0 "X1" H 7050 5500 60  0000 C CNN
F 1 "4 MHz" H 7050 5200 60  0000 C CNN
F 2 "HC-49V" H 7050 5350 60  0000 C CNN
F 3 "http://www.ctscorp.com/components/Datasheets/008-0309-0.pdf" H 7050 5350 60  0001 C CNN
F 4 "CTX896-ND" H 7050 5350 60  0001 C CNN "Digi-Key Part Number"
F 5 "ATS040B" H 7050 5350 60  0001 C CNN "Manufacturer Part Number"
	1    7050 5350
	1    0    0    -1  
$EndComp
$Comp
L C C11
U 1 1
P 7500 5600
F 0 "C11" H 7550 5700 50  0000 L CNN
F 1 "18p" H 7550 5500 50  0000 L CNN
F 2 "SM0805" H 7500 5600 60  0000 C CNN
F 3 "http://www.samsungsem.com/servlet/DownloadServlet?dir=partnumber&num=&fileName=CL21C180JBANNND.pdf" H 7500 5600 60  0001 C CNN
F 4 "1276-1107-1-ND" H 7500 5600 60  0001 C CNN "Digi-Key Part Number"
F 5 "CL21C180JBANNNC" H 7500 5600 60  0001 C CNN "Manufacturer Part Number"
	1    7500 5600
	1    0    0    -1  
$EndComp
$Comp
L C C10
U 1 1
P 6650 5600
F 0 "C10" H 6700 5700 50  0000 L CNN
F 1 "18p" H 6700 5500 50  0000 L CNN
F 2 "SM0805" H 6650 5600 60  0000 C CNN
F 3 "http://www.samsungsem.com/servlet/DownloadServlet?dir=partnumber&num=&fileName=CL21C180JBANNND.pdf" H 6650 5600 60  0001 C CNN
F 4 "1276-1107-1-ND" H 6650 5600 60  0001 C CNN "Digi-Key Part Number"
F 5 "CL21C180JBANNNC" H 6650 5600 60  0001 C CNN "Manufacturer Part Number"
	1    6650 5600
	1    0    0    -1  
$EndComp
$Comp
L CP1 C9
U 1 1
P 6200 1950
F 0 "C9" H 6250 2050 50  0000 L CNN
F 1 "10u" H 6250 1850 50  0000 L CNN
F 2 "SM0805" H 6200 1950 60  0000 C CNN
F 3 "http://www.yageo.com/documents/recent/UPY-GPHC_Y5V_6.3V-to-50V_5.pdf" H 6200 1950 60  0001 C CNN
F 4 "311-1355-1-ND" H 6200 1950 60  0001 C CNN "Digi-Key Part Number"
F 5 "CC0805ZKY5V6BB106" H 6200 1950 60  0001 C CNN "Manufacturer Part Number"
F 6 "010008001" H 6200 1950 60  0001 C CNN "Seeed OPL SKU"
	1    6200 1950
	1    0    0    -1  
$EndComp
$Comp
L INDUCTOR L2
U 1 1
P 4400 1400
F 0 "L2" V 4350 1400 40  0000 C CNN
F 1 "100n" V 4500 1400 40  0000 C CNN
F 2 "SM0805" H 4400 1400 60  0000 C CNN
F 3 "http://www.abracon.com/Magnetics/chips/AIML0805,1206.pdf" H 4400 1400 60  0001 C CNN
F 4 "535-11645-1-ND" H 4400 1400 60  0001 C CNN "Digi-Key Part Number"
F 5 "AIML-0805-R10K-T" H 4400 1400 60  0001 C CNN "Manufacturer Part Number"
	1    4400 1400
	1    0    0    -1  
$EndComp
$Comp
L C C5
U 1 1
P 4100 2050
F 0 "C5" H 3950 1950 50  0000 L CNN
F 1 "100n" H 3900 2150 50  0000 L CNN
F 2 "SM0603_Capa" H 4100 2050 60  0000 C CNN
F 3 "http://www.samsungsem.com/servlet/FileDownload?type=spec&file=CL10F104ZA8NNNC.pdf" H 4100 2050 60  0001 C CNN
F 4 "1276-1011-1-ND" H 4100 2050 60  0001 C CNN "Digi-Key Part Number"
F 5 "CL10F104ZA8NNNC" H 4100 2050 60  0001 C CNN "Manufacturer Part Number"
F 6 "010002001" H 4100 2050 60  0001 C CNN "Seeed OPL SKU"
	1    4100 2050
	0    -1   -1   0   
$EndComp
$Comp
L C C8
U 1 1
P 5900 1950
F 0 "C8" H 5950 2050 50  0000 L CNN
F 1 "100n" H 5950 1850 50  0000 L CNN
F 2 "SM0603_Capa" H 5900 1950 60  0000 C CNN
F 3 "http://www.samsungsem.com/servlet/FileDownload?type=spec&file=CL10F104ZA8NNNC.pdf" H 5900 1950 60  0001 C CNN
F 4 "1276-1011-1-ND" H 5900 1950 60  0001 C CNN "Digi-Key Part Number"
F 5 "CL10F104ZA8NNNC" H 5900 1950 60  0001 C CNN "Manufacturer Part Number"
F 6 "010002001" H 5900 1950 60  0001 C CNN "Seeed OPL SKU"
	1    5900 1950
	1    0    0    -1  
$EndComp
$Comp
L C C7
U 1 1
P 5600 1950
F 0 "C7" H 5650 2050 50  0000 L CNN
F 1 "100n" H 5650 1850 50  0000 L CNN
F 2 "SM0603_Capa" H 5600 1950 60  0000 C CNN
F 3 "http://www.samsungsem.com/servlet/FileDownload?type=spec&file=CL10F104ZA8NNNC.pdf" H 5600 1950 60  0001 C CNN
F 4 "1276-1011-1-ND" H 5600 1950 60  0001 C CNN "Digi-Key Part Number"
F 5 "CL10F104ZA8NNNC" H 5600 1950 60  0001 C CNN "Manufacturer Part Number"
F 6 "010002001" H 5600 1950 60  0001 C CNN "Seeed OPL SKU"
	1    5600 1950
	1    0    0    -1  
$EndComp
$Comp
L C C6
U 1 1
P 5300 1950
F 0 "C6" H 5350 2050 50  0000 L CNN
F 1 "100n" H 5350 1850 50  0000 L CNN
F 2 "SM0603_Capa" H 5300 1950 60  0000 C CNN
F 3 "http://www.samsungsem.com/servlet/FileDownload?type=spec&file=CL10F104ZA8NNNC.pdf" H 5300 1950 60  0001 C CNN
F 4 "1276-1011-1-ND" H 5300 1950 60  0001 C CNN "Digi-Key Part Number"
F 5 "CL10F104ZA8NNNC" H 5300 1950 60  0001 C CNN "Manufacturer Part Number"
F 6 "010002001" H 5300 1950 60  0001 C CNN "Seeed OPL SKU"
	1    5300 1950
	1    0    0    -1  
$EndComp
$Comp
L GND #PWR016
U 1 1
P 3800 2050
F 0 "#PWR016" H 3800 2050 30  0001 C CNN
F 1 "GND" H 3800 1980 30  0001 C CNN
F 2 "" H 3800 2050 60  0001 C CNN
F 3 "" H 3800 2050 60  0001 C CNN
	1    3800 2050
	0    1    1    0   
$EndComp
$Comp
L GND #PWR017
U 1 1
P 5300 2250
F 0 "#PWR017" H 5300 2250 30  0001 C CNN
F 1 "GND" H 5300 2180 30  0001 C CNN
F 2 "" H 5300 2250 60  0001 C CNN
F 3 "" H 5300 2250 60  0001 C CNN
	1    5300 2250
	1    0    0    -1  
$EndComp
$Comp
L R R1
U 1 1
P 3500 2250
F 0 "R1" V 3580 2250 50  0000 C CNN
F 1 "10k" V 3500 2250 50  0000 C CNN
F 2 "SM0805" H 3500 2250 60  0000 C CNN
F 3 "http://www.seielect.com/Catalog/SEI-RMCF_RMCP.pdf" H 3500 2250 60  0001 C CNN
F 4 "RMCF0805JG10K0-ND" V 3500 2250 60  0001 C CNN "Digi-Key Part Number"
F 5 "002004001" H 3500 2250 60  0001 C CNN "Seeed OPL SKU"
	1    3500 2250
	1    0    0    -1  
$EndComp
$Comp
L GND #PWR018
U 1 1
P 2300 2650
F 0 "#PWR018" H 2300 2650 30  0001 C CNN
F 1 "GND" H 2300 2580 30  0001 C CNN
F 2 "" H 2300 2650 60  0001 C CNN
F 3 "" H 2300 2650 60  0001 C CNN
	1    2300 2650
	1    0    0    -1  
$EndComp
$Comp
L CONN_3X2 P2
U 1 1
P 2850 2650
F 0 "P2" H 2850 2900 50  0000 C CNN
F 1 "CONN_3X2" V 2850 2700 40  0000 C CNN
F 2 "pin_array_3x2" H 2850 2650 60  0000 C CNN
F 3 "~" H 2850 2650 60  0001 C CNN
F 4 "~" H 2850 2650 60  0001 C CNN "Digi-Key Part Number"
F 5 "~" H 2850 2650 60  0001 C CNN "Manufacturer Part Number"
F 6 "3/40 of Part " H 2850 2650 60  0001 C CNN "Notes"
F 7 "346018001" H 2850 2650 60  0001 C CNN "Seeed OPL SKU"
F 8 "15485" H 2850 2650 60  0001 C CNN "CSD-Electronics Part Number"
	1    2850 2650
	-1   0    0    1   
$EndComp
$Comp
L GND #PWR019
U 1 1
P 4400 6000
F 0 "#PWR019" H 4400 6000 30  0001 C CNN
F 1 "GND" H 4400 5930 30  0001 C CNN
F 2 "" H 4400 6000 60  0001 C CNN
F 3 "" H 4400 6000 60  0001 C CNN
	1    4400 6000
	1    0    0    -1  
$EndComp
$Comp
L ZENER D6
U 1 1
P 10100 2150
F 0 "D6" H 10100 2250 50  0000 C CNN
F 1 "6V2" H 10100 2050 40  0000 C CNN
F 2 "SOD323" H 10100 1850 60  0000 C CNN
F 3 "http://www.onsemi.com/pub_link/Collateral/MM3Z2V4T1-D.PDF" H 10100 2150 60  0001 C CNN
F 4 "MM3Z6V2ST1GOSCT-ND" H 10100 2150 60  0001 C CNN "Digi-Key Part Number"
F 5 "MM3Z6V2ST1G" H 10100 2150 60  0001 C CNN "Manufacturer Part Number"
	1    10100 2150
	0    -1   -1   0   
$EndComp
Wire Wire Line
	10100 2400 10100 2350
Connection ~ 9750 2400
Wire Wire Line
	10100 1300 10100 1950
Connection ~ 9750 1300
$Comp
L ATXMEGA128A4U IC1
U 1 1
P 5000 3950
F 0 "IC1" H 3800 5580 50  0000 L BNN
F 1 "ATXMEGA128A4U" H 6300 2350 50  0000 R BNN
F 2 "TQFP44" H 3800 2400 50  0000 L CNN
F 3 "http://www.atmel.com/Images/Atmel-8387-8-and16-bit-AVR-Microcontroller-XMEGA-A4U_Datasheet.pdf" H 5000 3950 60  0001 C CNN
F 4 "ATXMEGA128A4U-AU-ND" H 5000 3950 60  0001 C CNN "Digi-Key Part Number"
F 5 "ATXMEGA128A4U-AU" H 5000 3950 60  0001 C CNN "Manufacturer Part Number"
	1    5000 3950
	1    0    0    -1  
$EndComp
$EndSCHEMATC
